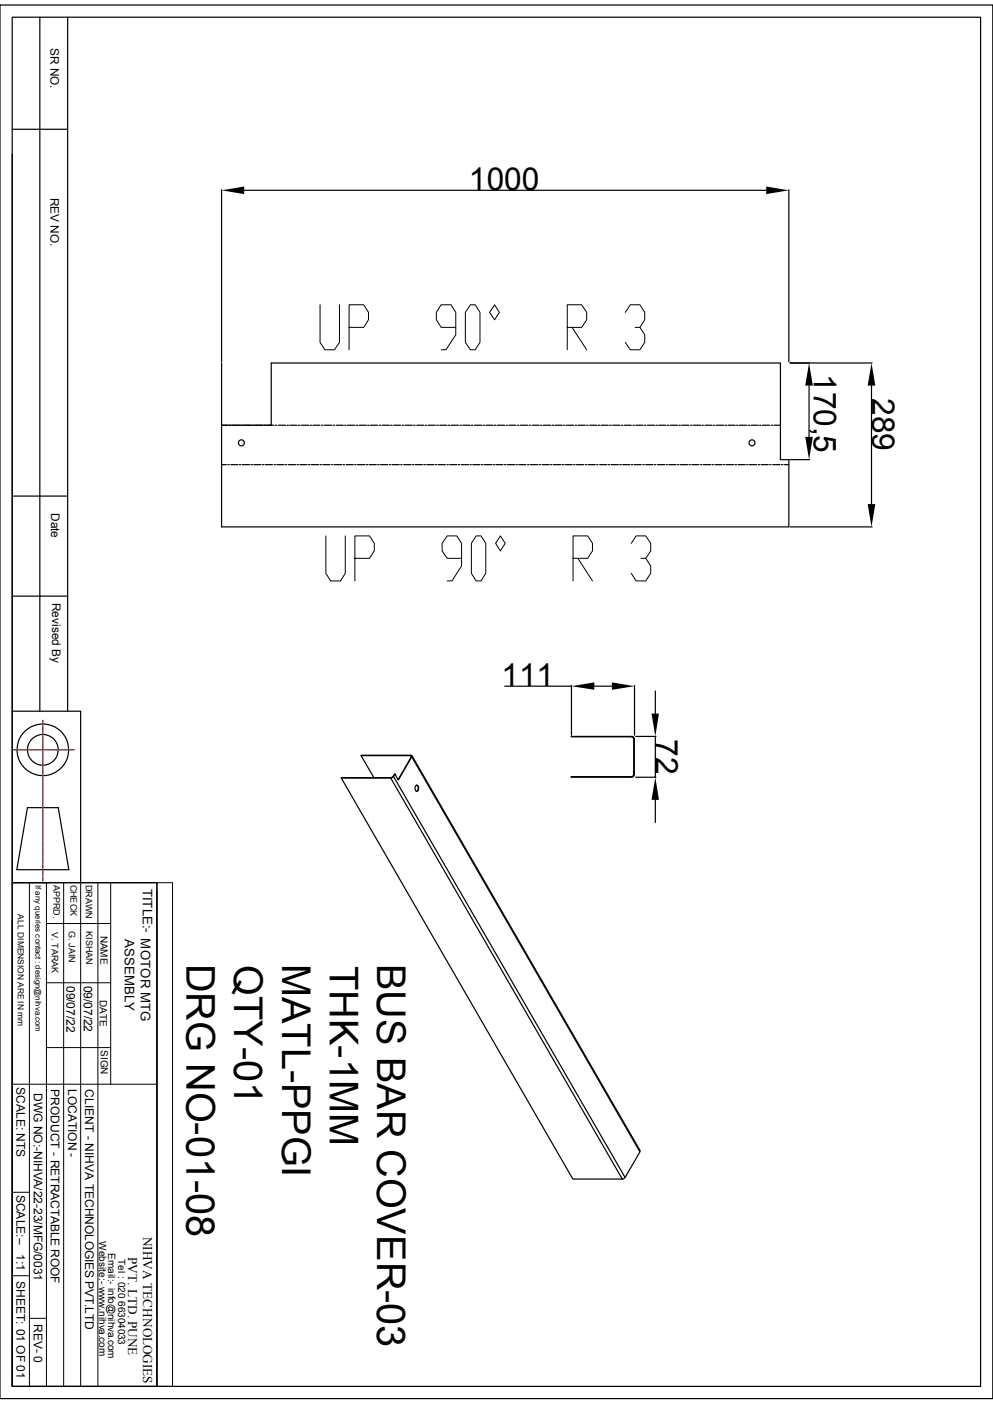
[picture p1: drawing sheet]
<svg xmlns="http://www.w3.org/2000/svg" width="210mm" height="297mm" viewBox="0 0 210 297" stroke-linecap="round" stroke-linejoin="round" font-family="sans-serif">
<g fill="none" stroke="#000" stroke-width=".25">
<path d="M0 1.1h210v294.8h-210zM2.6 3.6h204.8v289.7h-204.8zM8.4 3.6v146.9M14.3 3.6v146.9M2.6 32.6v117.9h14.5v36.2M2.6 27.3h11.7M46.9 40.1v36.4M51.6 40.3h110.5M166.8 40.1v36.4M46.9 76.8v34.7h119.9v-14.3h-1.7v-20.4h-107.7v13.2h-10.5h1.3M167.1 76.8h17.3M46.9 98.3h1"/>
<path d="M48.2 98.3h.3M48.5 90h.3M48.8 98.3h1.5M49.1 90h1.5M50.6 98.3h.3M50.9 90h.4M51.2 98.3h1.5M51.6 90h1.5M53 98.3h.4M53.4 90h.3M53.7 98.3h1.5M54 90h1.5"/>
<path d="M55.5 98.3h.3M55.8 90h.3M56.1 98.3h1.5M56.4 90h1.6M58 98.3h.3M58.3 90h.2M58.5 98.3h1.6M58.9 90h1.5M60.4 98.3h.3M60.7 90h.3M61 98.3h1.5M61.3 90h1.5"/>
<path d="M62.8 98.3h.3M63.1 90h.4M63.4 98.3h1.5M63.8 90h1.5M65.2 98.3h.4M65.6 90h.3M65.9 98.3h1.5M66.2 90h1.5M67.7 98.3h.3M68 90h.3M68.3 98.3h1.5M68.6 90h1.5"/>
<path d="M70.1 98.3h.3M70.4 90h.3M70.7 98.3h1.6M71.1 90h1.5M72.6 98.3h.3M72.9 90h.3M73.2 98.3h1.5M73.5 90h1.5M75 98.3h.3M75.3 90h.3M75.6 98.3h1.5M75.9 90h1.6"/>
<path d="M77.4 98.3h.4M77.8 90h.3M78.1 98.3h1.5M78.4 90h1.5M79.9 98.3h.3M80.2 90h.3M80.5 98.3h1.5M80.8 90h1.5M82.3 98.3h.3M82.6 90h.3M82.9 98.3h1.6M83.3 90h1.5"/>
<path d="M84.8 98.3h.2M85.1 90h.3M85.4 98.3h1.5M85.7 90h1.5M87.2 98.3h.3M87.5 90h.3M87.8 98.3h1.5M88.1 90h1.6M89.6 98.3h.4M90 90h.3M90.3 98.3h1.5M90.6 90h1.5"/>
<path d="M92.1 98.3h.3M92.4 90h.3M92.7 98.3h1.5M93 90h1.5M94.5 98.3h.3M94.8 90h.3M95.1 98.3h1.5M95.4 90h1.5M96.9 98.3h.3M97.3 90h.3M97.6 98.3h1.5M97.9 90h1.5"/>
<path d="M99.4 98.3h.3M99.7 90h.3M100 98.3h1.5M100.3 90h1.6M101.8 98.3h.4M102.2 90h.2M102.4 98.3h1.6M102.7 90h1.6M104.3 98.3h.3M104.6 90h.3M104.9 98.3h1.5M105.2 90h1.5"/>
<path d="M106.7 98.3h.3M107 90h.3M107.3 98.3h1.5M107.6 90h1.5M109.1 98.3h.3M109.5 90h.3M109.7 98.3h1.6M110.1 90h1.5M111.6 98.3h.3M111.9 90h.3M112.2 98.3h1.5M112.5 90h1.5"/>
<path d="M114 98.3h.3M114.3 90h.3M114.6 98.3h1.6M114.9 90h1.6M116.5 98.3h.3M116.8 90h.3M117.1 98.3h1.5M117.4 90h1.5M118.9 98.3h.3M119.2 90h.3M119.5 98.3h1.5M119.8 90h1.5"/>
<path d="M121.3 98.3h.3M121.7 90h.3M121.9 98.3h1.5M122.3 90h1.5M123.8 98.3h.3M124.1 90h.3M124.4 98.3h1.5M124.7 90h1.5M126.2 98.3h.3M126.5 90h.3M126.8 98.3h1.6M127.1 90h1.6"/>
<path d="M128.7 98.3h.2M128.9 90h.4M129.2 98.3h1.6M129.6 90h1.5M131.1 98.3h.3M131.4 90h.3M131.7 98.3h1.5M132 90h1.5M133.5 98.3h.3M133.9 90h.3M134.1 98.3h1.5M134.5 90h1.5"/>
<path d="M136 98.3h.3M136.3 90h.3M136.6 98.3h1.5M136.9 90h1.5M138.4 98.3h.3M138.7 90h.3M139 98.3h1.5M139.3 90h1.5M140.8 98.3h.3M141.1 90h.4M141.4 98.3h1.6M141.8 90h1.5"/>
<path d="M143.3 98.3h.3M143.6 90h.3M143.9 98.3h1.5M144.2 90h1.5M145.7 98.3h.3M146 90h.3M146.3 98.3h1.5M146.6 90h1.6M148.2 98.3h.3M148.5 90h.3M148.8 98.3h1.5M149.1 90h1.5"/>
<path d="M150.6 98.3h.3M150.9 90h.3M151.2 98.3h1.5M151.5 90h1.5M153 98.3h.3M153.3 90h.4M153.6 98.3h1.6M154 90h1.5M155.4 98.3h.4M155.8 90h.3M156.1 98.3h1.5M156.4 90h1.5"/>
<path d="M157.9 98.3h.3M158.2 90h.3M158.5 98.3h1.5M158.8 90h1.6M160.4 98.3h.3M160.7 90h.3M161 98.3h1.5M161.2 90h1.6M162.8 98.3h.3M163.1 90h.3M163.4 98.3h1.5M163.7 90h1.4"/>
<path d="M165.2 98.3h.3M165.8 98.3h1M167.1 97.2h4.1M171.1 81.6v10.8M184.3 81.6v25M2.6 104.9h11.7M167.1 111.5h17.3M2.6 126.1h11.7M2.6 150.5v36.2M86.9 159.9l.1 .2M86.9 159.9h-10.5l2.7 4.6M86.9 159.8l.2 .3-2.9 4.8"/>
<path d="M86.9 159.8l-10.5 .1M86.9 159.8v.1M87.1 159.9l48.3 83.5-.1 .2M106.7 145.2h14.2M120.8 155.8l12.8 .1zM120.9 145v10.5M125.7 145.2h3.7M133.6 155.8l.5 .2v.3M133.6 155.9l.3 .1 .1 .3M134.2 145v10.5M134.5 155.8h4.2M138.6 146.2v4.8"/>
<path d="M138.6 155.8v8.6M5.8 170.9h6.5l2.3 13.1h-11zM72.2 164.6l49 84.8h10.4M72.2 164.6h10.4M82.6 164.6l49 84.8M82.7 164.5l-10.5 .1M82.7 164.5l-.1 .1M83.1 164.3l-.4 .2M83.1 164.3h.1M83.2 164.3l-.6 .3M83.2 164.3l.3-.6 .7 1.3 2.9-4.9 48.2 83.6-3.1 5.4M83.2 164.3l49 84.8"/>
<path d="M83.5 163.7l-.4 .6M88 166.2a.47 .47 0 0 1 .5 .1 .47 .47 0 0 1 0 .6 .38 .38 0 0 1-.3 .5 .38 .38 0 0 1-.4-.5zM88.1 166.1a.78 .78 0 0 1 0 1.3M120.8 164.3h12.8v.1h-12.8zM134 163.9l-.1 .3-.3 .1M134 163.2h.2v.7h-.2zM134 163.2v-6.9h.2v6.9M134.1 163.9l-.2 .4-.3 .1M134.5 164.4h4.2M138.6 169.2v4.8M2.6 186.7h30.6v106.6h-30.6zM2.6 194.8v98.5"/>
<path d="M132.2 249.1l-.6 .3"/>
<circle cx="51.1" cy="93.7" r=".64"/>
<circle cx="159" cy="93.7" r=".64"/>
<circle cx="9.1" cy="158.6" r="5.5"/>
<circle cx="9.1" cy="158.6" r="3.3"/>
</g>
<g fill="none" stroke="#000" stroke-width=".21">
<path d="M67.7 64.5v7.9l1 1.6h2l1.1-1.6v-7.9M73.8 69.3h3.1l1-1.7v-1.5l-1-1.6h-3.1v9.5M96.4 69.3h-3.1l-1-1.7v-1.5l1-1.6h2.1l1 1.6v4.7l-2.1 3.2h-1M99.5 64.5h1l1 1.6v6.3l-1 1.6h-1l-1.1-1.6v-6.3zM104.6 64.5l1 1.6-1 1.5-1.1-1.5zM120 69.3h3l1.1-1.7v-1.5l-1.1-1.6h-3v9.5M121 69.3l3.1 4.7M132.2 66.1l1.1-1.6h2l1.1 1.6v1.5l-1.1 1.7h-1M135.3 69.3l1.1 1.5v1.6l-1.1 1.6h-2l-1.1-1.6M68.9 113.4v7.9l1 1.6h2.1l1-1.6v-7.9M75.1 118.1h3l1.1-1.6v-1.6l-1.1-1.5h-3v9.5M97.6 118.1h-3l-1.1-1.6v-1.6l1.1-1.5h2l1 1.5v4.8l-2 3.2h-1"/>
<path d="M100.7 113.4h1l1 1.5v6.4l-1 1.6h-1l-1-1.6v-6.4zM105.8 113.4l1 1.5-1 1.6-1-1.6zM121.2 118.1h3.1l1-1.6v-1.6l-1-1.5h-3.1v9.5M122.2 118.1l3.1 4.8M133.5 114.9l1-1.5h2.1l1 1.5v1.6l-1 1.6h-1M136.6 118.1l1 1.6v1.6l-1 1.6h-2.1l-1-1.6M2.6 186.7h30.6M6.2 186.7v106.6M9.8 195.4h13.6M9.8 186.7v106.6M13.5 186.7v106.6M17.1 186.7v106.6"/>
<path d="M20.7 186.7v106.6M23.4 186.7v42.7M33.2 186.7h3.3v106.6h-3.3zM33.2 188.6v104.7M9.8 207.9h13.6M2.6 229.4h30.6M9.8 221.6h13.6M2.6 252.2h3.6M2.6 269.9h3.6M6.2 278.9h3.6"/>
</g>
<path d="M46.9 40.3l4.7-.8v1.6zM162.1 39.5l4.7 .8-4.7 .8zM171.1 76.8l.8 4.8h-1.6zM170.3 92.4h1.6l-.8 4.8zM184.3 76.8l.8 4.8h-1.6zM183.5 106.6h1.6l-.8 4.9zM120.9 145.2l4.8-.8v1.5zM129.4 144.4l4.8 .8-4.8 .7zM137.8 151h1.6l-.8 4.8zM138.6 164.4l.8 4.8h-1.6z" fill="#000"/>
<g fill="none" stroke="#f00" stroke-width=".25">
<path d="M2.4 158.6h.9M3.5 158.6h.1M3.8 158.6h.8M4.7 158.6h.2M5 158.6h.8M5.9 158.6h.2M6.2 158.6h.8M7.2 158.6h.1M7.5 158.6h.7M8.4 158.6h.1M8.7 158.6h.7M9.1 152.4v.9"/>
<path d="M9.1 153.5v.1M9.1 153.8v.7M9.1 154.7v.1M9.1 155v.7M9.1 155.9v.1M9.1 156.2v.8M9.1 157.1v.2M9.1 157.4v.8M9.1 158.3v.2M9.1 158.6v.8M9.1 159.6v.1M9.1 159.9v.7"/>
<path d="M9.6 158.6h.1M9.9 158.6h.8M10.8 158.6h.2M11.1 158.6h.8M12 158.6h.2M12.3 158.6h.8M13.3 158.6h.1M13.5 158.6h.8M14.5 158.6h.1M14.8 158.6h.9M9.1 160.8v.1M9.1 161.1v.7"/>
<path d="M9.1 162v.1M9.1 162.3v.8M9.1 163.2v.2M9.1 163.5v.8M9.1 164.4v.2M9.1 164.7v.8M9.1 165.7v.1M9.1 165.9v.8M9.1 166.9v.1M9.1 167.2v.7M9.1 168.1v.1M9.1 168.4v.8"/>
<path d="M9.1 169.3v.2M9.1 169.6v.7M9.1 170.5v.2M9.1 170.8v.8M9.1 171.7v.2M9.1 172v.8M9.1 172.9v.2M9.1 173.3v.7M9.1 174.2v.1M9.1 174.5v.7M9.1 175.4v.2M9.1 175.7v.7"/>
<path d="M9.1 176.6v.1M9.1 176.9v.8M9.1 177.8v.2M9.1 178.1v.8M9.1 179v.2M9.1 179.4v.7M9.1 180.3v.1M9.1 180.6v.7M9.1 181.5v.2M9.1 181.8v.7M9.1 182.7v.1M9.1 183v.8"/>
<path d="M9.1 183.9v.2M9.1 184.2v.8M9.1 185.1v.2M9.1 185.5v.9"/>
</g>
<g font-size="8.4">
<text x="39.4" y="203.9" transform="rotate(90 39.4 203.9)">DRG NO-01-08</text>
<text x="59.6" y="203.9" transform="rotate(90 59.6 203.9)">MATL-PPGI</text>
<text x="79.8" y="203.9" transform="rotate(90 79.8 203.9)">BUS BAR COVER-03</text>
<text x="49.5" y="204.2" transform="rotate(90 49.5 204.2)">QTY-01</text>
<text x="69.7" y="204.3" transform="rotate(90 69.7 204.3)">THK-1MM</text>
</g>
<g font-size="6.7">
<text x="99.2" y="40.1">1000</text>
<text x="172.1" y="79.1" transform="rotate(90 172.1 79.1)">170,5</text>
<text x="184.4" y="84.2" transform="rotate(90 184.4 84.2)">289</text>
<text x="106" y="145.1">111</text>
<text x="138.6" y="156.4" transform="rotate(90 138.6 156.4)">72</text>
</g>
<g font-size="2.8">
<text x="30.2" y="188" transform="rotate(90 30.2 188)">TITLE:- MOTOR MTG</text>
<text x="26.4" y="198.7" transform="rotate(90 26.4 198.7)">ASSEMBLY</text>
<text x="30.3" y="261.6" transform="rotate(90 30.3 261.6)">NIHVA TECHNOLOGIES</text>
<text x="27.1" y="265.9" transform="rotate(90 27.1 265.9)">PVT. LTD. PUNE</text>
</g>
<g font-size="2.5">
<text x="10.7" y="10.1" transform="rotate(90 10.7 10.1)">SR NO.</text>
<text x="10.7" y="41.8" transform="rotate(90 10.7 41.8)">REV NO.</text>
<text x="10.8" y="108.5" transform="rotate(90 10.8 108.5)">Date</text>
<text x="11" y="127.5" transform="rotate(90 11 127.5)">Revised By</text>
<text x="14.1" y="208.5" transform="rotate(90 14.1 208.5)">09/07/22</text>
<text x="17.7" y="208.5" transform="rotate(90 17.7 208.5)">09/07/22</text>
<text x="3.5" y="230" transform="rotate(90 3.5 230)">SCALE: NTS</text>
<text x="7.2" y="231.2" transform="rotate(90 7.2 231.2)">DWG NO:-NIHVA/22-23/MFG/0031</text>
<text x="10.8" y="230.3" transform="rotate(90 10.8 230.3)">PRODUCT - RETRACTABLE ROOF</text>
<text x="14.4" y="230.3" transform="rotate(90 14.4 230.3)">LOCATION -</text>
<text x="18" y="230.4" transform="rotate(90 18 230.4)">CLIENT - NIHVA TECHNOLOGIES PVT.LTD</text>
<text x="3.5" y="252.7" transform="rotate(90 3.5 252.7)">SCALE:--</text>
<text x="3.5" y="265.3" transform="rotate(90 3.5 265.3)">1:1</text>
<text x="3.5" y="271" transform="rotate(90 3.5 271)">SHEET: 01 OF 01</text>
<text x="7.2" y="280" transform="rotate(90 7.2 280)">REV- 0</text>
</g>
<g font-size="2.1">
<text x="21.3" y="197.9" transform="rotate(90 21.3 197.9)">NAME</text>
<text x="21.1" y="211.5" transform="rotate(90 21.1 211.5)">DATE</text>
<text x="21.3" y="222.1" transform="rotate(90 21.3 222.1)">SIGN</text>
<text x="21" y="262.6" transform="rotate(90 21 262.6)">Website:- www.nihva.com</text>
<text x="22.9" y="265" transform="rotate(90 22.9 265)">Email:- info@nihva.com</text>
<text x="25" y="266.3" transform="rotate(90 25 266.3)">Tel : 020 66304033</text>
</g>
<g font-size="1.9">
<text x="11.3" y="187.2" transform="rotate(90 11.3 187.2)">APPRD.</text>
<text x="14.9" y="187.1" transform="rotate(90 14.9 187.1)">CHECK</text>
<text x="18.1" y="187.2" transform="rotate(90 18.1 187.2)">DRAWN</text>
<text x="11" y="197.1" transform="rotate(90 11 197.1)">V. TARAK</text>
<text x="14.6" y="197" transform="rotate(90 14.6 197)">G. JAIN</text>
<text x="18.2" y="197" transform="rotate(90 18.2 197)">KISHAN</text>
</g>
<text font-size="1.8" x="3.8" y="193.4" transform="rotate(90 3.8 193.4)">ALL DIMENSION ARE IN mm</text>
<text font-size="1.7" x="7.5" y="187.2" transform="rotate(90 7.5 187.2)">If any queries contact : design@nihva.com</text>
</svg>
